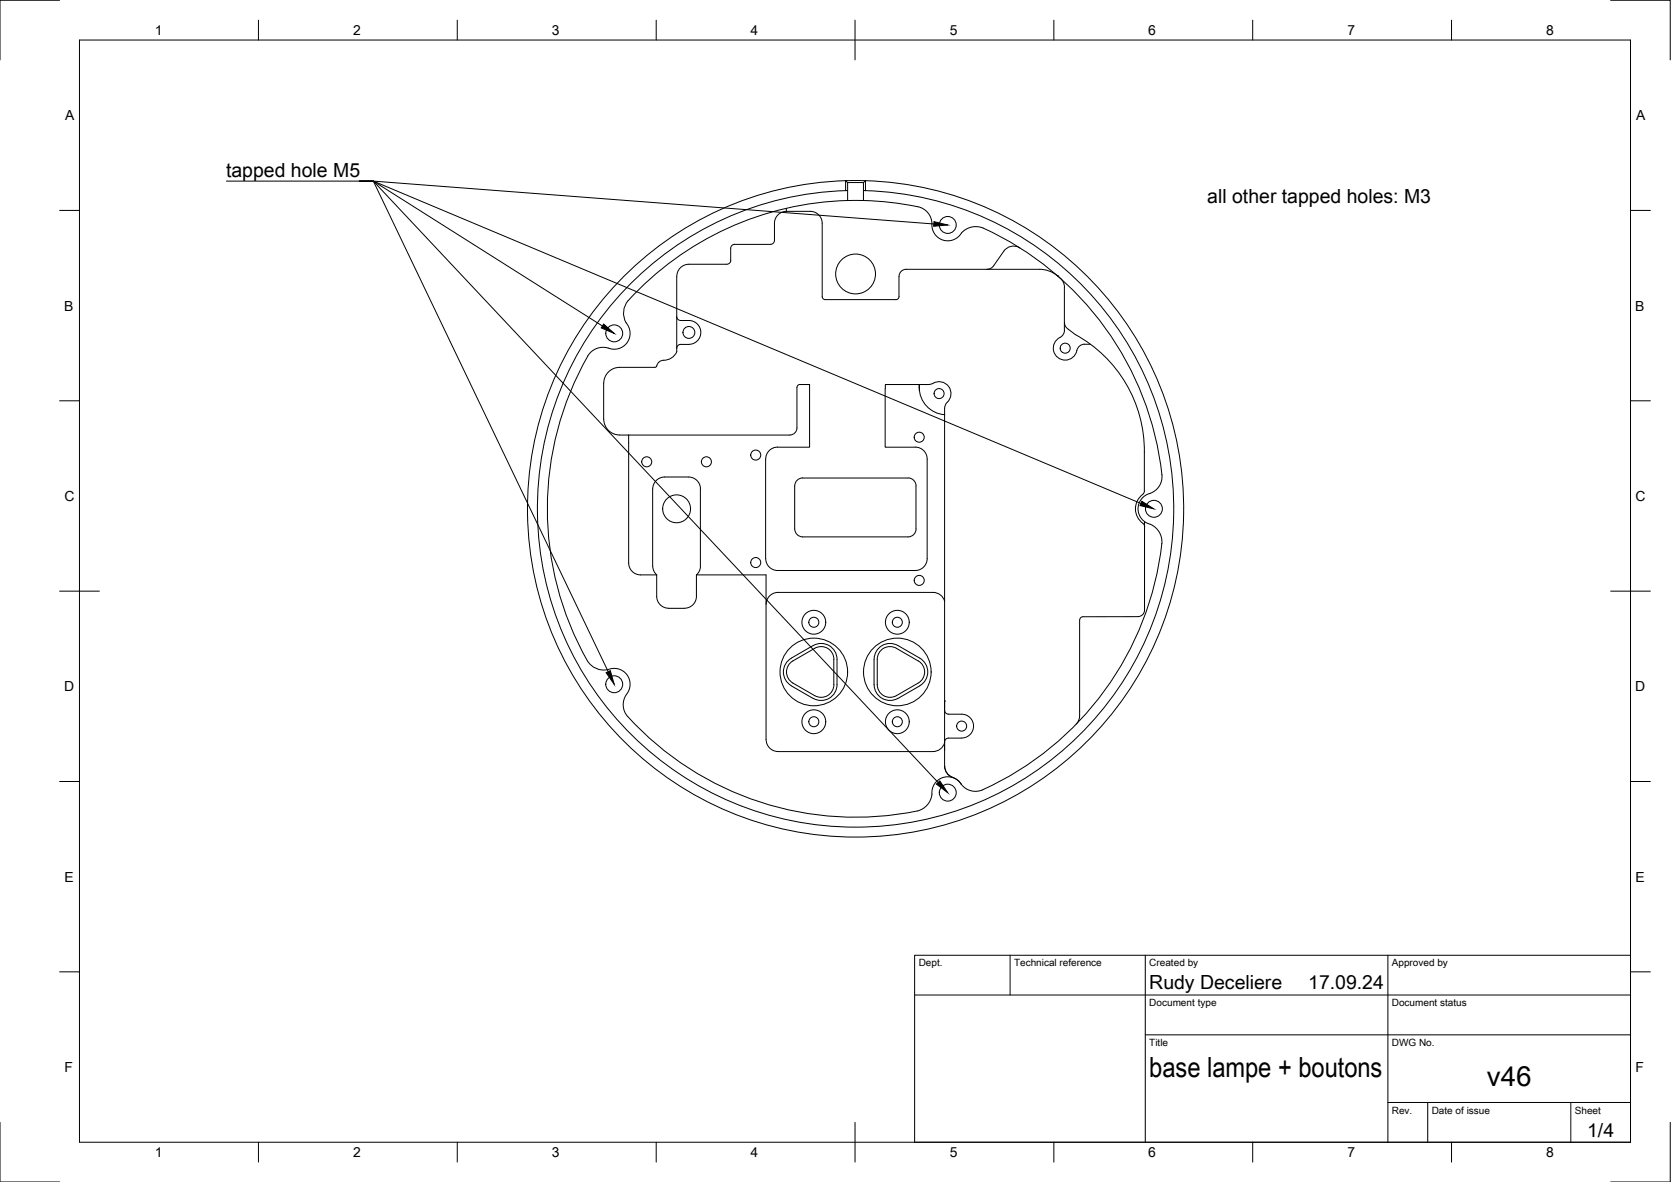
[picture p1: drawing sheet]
<svg xmlns="http://www.w3.org/2000/svg" width="420mm" height="297mm" viewBox="0 0 420 297" stroke-linecap="round" stroke-linejoin="round" font-family="sans-serif">
<!-- layer: Visible -->
<g fill="none" stroke="#000" stroke-width=".25">
<path d="M197.7 52.4v.7h6a2.99 2.99 0 0 1 3 3v18.4a.77 .77 0 0 0 .8 .8h17.8a.74 .74 0 0 0 .7-.8l.1-5.1a1.77 1.77 0 0 1 1.7-1.7h33.6l1.4 .1 1.3 .4 1.8 1.1M197.7 53.1a2.99 2.99 0 0 0-3 3v4.3a1.01 1.01 0 0 1-1 1h-9a1.01 1.01 0 0 0-1 1v3M212.6 45.4h.1M212.6 45.4v2.5M212.6 45.4a82.5 82.5 0 0 0-68.5 124.4 82.5 82.5 0 0 0 142.1 0 82.5 82.5 0 0 0-68.6-124.4M213.1 47.9a80 80 0 0 0-67 120.4 80 80 0 0 0 137.8 .4 80 80 0 0 0-66.3-120.8M213.1 45.9v4.5h4M213.1 50.4a77 77 0 0 0-55.6 25.8 4.8 4.8 0 0 0 .3 5.5 4 4 0 0 1-.3 4.6 4 4 0 0 1-4.6 1.2 4.4 4.4 0 0 0-5.1 2 77.2 77.2 0 0 0 .4 77.2 4.8 4.8 0 0 0 5.3 1.4 4 4 0 0 1 4.3 1.7 4 4 0 0 1-.3 4.7M217.1 45.9v4.5M217.1 50.4l6.9 .5 6.8 1.1M217.1 47.9h.5M217.6 45.4h.1"/>
<path d="M217.6 45.4h-5l.5 .5h4M217.6 45.4v2.5M217.6 45.4l-.5 .5M230.8 51.9a4.5 4.5 0 0 1 3.5 5 4 4 0 0 0 3.2 3.5 4 4 0 0 0 4.3-1.9 4.9 4.9 0 0 1 5.4-1.2 77.3 77.3 0 0 1 45 62.8 4.5 4.5 0 0 1-3 3.9M170.2 79.5a1.01 1.01 0 0 0 1 1h2M173.2 66.4a3.1 3.1 0 0 0-3 3.1v18.9a3.9 3.9 0 0 1-3.8 2.2 2.85 2.85 0 0 0-1.5 1.7h-9.1a4 4 0 0 0-4 4v9M183.7 65.4a1.01 1.01 0 0 1-1 1h-9.5M256.5 62.3a2.94 2.94 0 0 0-4.1 .8l-2.8 4-.7 .4-.7 .2M265.9 69.3h.1M265.9 69.3l.1 .1M266 69.4a3.5 3.5 0 0 1 1.7 2.8l-.1 10.8a2.3 2.3 0 0 1-1.6 2.1 3 3 0 0 0 .5 5.1 3 3 0 0 0 4.4-2.5 2 2 0 0 1 1.8-1.2M173.2 86.6l-2-.1a1.01 1.01 0 0 0-1 1"/>
<path d="M173.2 80.5a3 3 0 0 1 3 3 3 3 0 0 1-3 3M233.6 96.6h-2.4v1.5M234.6 96.3l-1 .3M234.6 96.3a3 3 0 0 1 4.1 1 3 3 0 0 1-.8 4.1l-.4 1.2M267.7 81l.3 1.2 2.4 1.9a33.3 33.3 0 0 1 17.3 29.4v9.9M272.7 86.5h1.5M151.8 105.3a4 4 0 0 0 4 4h42.8M158.1 109.3v32.2a2.99 2.99 0 0 0 3 3h4M167.1 119.9h6a2.99 2.99 0 0 1 3 3v19.8l-.3 1-.7 .8M167.1 119.9a3 3 0 0 0-3 3v19.3l.4 1.5 .6 .8M195.5 112.4a3 3 0 0 0-3 3v25a2.99 2.99 0 0 0 3 3M198.6 109.3a1.77 1.77 0 0 0 1.8-1.7v-10.2a.74 .74 0 0 1 .7-.8h2.5v15.8h-8.1"/>
<path d="M230.1 112.4a2.99 2.99 0 0 1 3 3v25a2.99 2.99 0 0 1-3 3h-34.6M237.5 102.6v90M237.5 104.2a7 7 0 0 1-6.4-7.6h-8.5v15.8h7.5M200.4 120.7l.9-.5 .5-.1h26.5a1.97 1.97 0 0 1 2 2v10.8a2 2 0 0 1-2 2h-26.5a2.04 2.04 0 0 1-2-2v-10.8l.1-.5zM287.7 123.4a1.5 1.5 0 0 1-.8 1.2 4.6 4.6 0 0 0 .7 7.2l.2 .6M287.8 132.4v20.9a1.66 1.66 0 0 1-1.6 1.7h-13.9a.85 .85 0 0 0-.8 .8v24.1l-.4 1.3-.5 .8M287.8 131.1v1.3M289.2 124a4 4 0 0 0-3 3.9 4 4 0 0 0 3.1 3.9 4.9 4.9 0 0 1 2.9 4.8M292.1 136.6a77.3 77.3 0 0 1-45.8 62.1 4.5 4.5 0 0 1-4.6-1.6M165.1 144.5v5.4a3 3 0 0 0 3 3h4a2.99 2.99 0 0 0 3-3v-5.4M175.1 144.5h17.5v41.4M237.5 151.1a2.99 2.99 0 0 0-2.9-2.2h-39a2.99 2.99 0 0 0-3 3"/>
<path d="M157.5 174.5a4.5 4.5 0 0 0 .3 5.6M198.9 172.3l5.5 3.2M199.3 171.6l5.6 3.2a3.2 3.2 0 0 0 4.8-2.8M199.4 166.1a3.2 3.2 0 0 0 0 5.5M204.4 162.2l-5.4 3.2a4 4 0 0 0 0 6.9M204.5 162.2a4 4 0 0 1 6 3.5v6.3a4 4 0 0 1-6 3.5M209.7 165.7v6.3M209.7 165.7a3.2 3.2 0 0 0-4.8-2.8l-5.6 3.2M219.8 165.7v6.3M219.8 165.7a4 4 0 0 1 6-3.5l5.5 3.2a4 4 0 0 1 0 6.9M219.8 172a4 4 0 0 0 6 3.5l5.5-3.2M225.4 162.9l5.5 3.2a3.2 3.2 0 0 1 0 5.5l-5.5 3.2"/>
<path d="M225.4 162.9a3.2 3.2 0 0 0-4.8 2.8v6.3a3.2 3.2 0 0 0 4.8 2.8M237.5 176.2h.1M237.5 178.5l.3 .7 .5 .2 3.5 .1M241.8 179.5a3 3 0 0 1 3 3 3 3 0 0 1-3 3M157.8 180a77.2 77.2 0 0 0 73.6 23.6 4.9 4.9 0 0 0 2.9-4M192.6 185.9a2.99 2.99 0 0 0 3 3M195.6 188.9h39M237.5 186.7a2.99 2.99 0 0 1-2.9 2.2M237.5 186.5v2M237.5 192.5l.5 1.6a2.99 2.99 0 0 0 1.6 1.3 2.94 2.94 0 0 1-2.1-2.9zM239.6 195.4l1.2 .6 .9 1.1M241.7 197.1a4 4 0 0 0-4.7-1.7 4 4 0 0 0-2.7 4.2"/>
<path d="M241.8 185.5h-3.3a1.01 1.01 0 0 0-1 1"/>
<circle cx="238.3" cy="56.5" r="2.13"/>
<circle cx="215.1" cy="68.9" r="5"/>
<circle cx="154.4" cy="83.8" r="2.13"/>
<circle cx="173.2" cy="83.5" r="1.49"/>
<circle cx="236.1" cy="98.9" r="1.26"/>
<circle cx="267.8" cy="87.5" r="1.26"/>
<circle cx="162.6" cy="116.1" r="1.26"/>
<circle cx="177.6" cy="116.1" r="1.26"/>
<circle cx="190" cy="114.4" r="1.26"/>
<circle cx="231.1" cy="109.9" r="1.26"/>
<circle cx="170.1" cy="127.9" r="3.5"/>
<circle cx="290.1" cy="127.9" r="2.13"/>
<circle cx="190" cy="141.4" r="1.26"/>
<circle cx="204.6" cy="156.4" r="3"/>
<circle cx="204.6" cy="156.4" r="1.26"/>
<circle cx="225.6" cy="156.4" r="3"/>
<circle cx="225.6" cy="156.4" r="1.26"/>
<circle cx="231.1" cy="145.9" r="1.26"/>
<circle cx="154.4" cy="172" r="2.13"/>
<circle cx="204.6" cy="168.9" r="8.5"/>
<circle cx="225.6" cy="168.9" r="8.5"/>
<circle cx="204.6" cy="181.4" r="3"/>
<circle cx="204.6" cy="181.4" r="1.26"/>
<circle cx="225.6" cy="181.4" r="3"/>
<circle cx="225.6" cy="181.4" r="1.26"/>
<circle cx="238.3" cy="199.2" r="2.13"/>
<circle cx="241.8" cy="182.5" r="1.26"/>
</g>
<!-- layer: Border -->
<g fill="none" stroke="#000" stroke-width=".25">
<path d="M15 .1h-15v15M20 10.1h390v276.9h-390zM65 5.1v5M115 5.1v5M165 5.1v5M215 5.1v10M265 5.1v5M315 5.1v5M365 5.1v5M405 .1h15v15M15 52.9h5M410 52.9h5"/>
<path d="M15 100.7h5M410 100.7h5M15 148.6h10M405 148.6h10M15 196.4h5M410 196.4h5M15 244.2h5M410 244.2h5M0 282.1v14.9h15M65 287v5M115 287v5M165 287v5"/>
<path d="M215 282.1v9.9M265 287v5M315 287v5M365 287v5M420 282.1v14.9h-15"/>
</g>
<!-- layer: TitleBlock -->
<path d="M230 240.1h180v46.9h-180zM230 250h180M254 240.1v9.9M288 240.1v46.9M349 240.1v46.9M288 260.1h122M349 277.1h61M359 277.1v9.9M395 277.1v9.9" fill="none" stroke="#000" stroke-width=".25"/>
<!-- layer: Leaders -->
<path d="M234.8 55.7l3.5 .8-3.5 .4zM151.8 81.4l2.6 2.4-3.2-1.4zM287.1 126l3 1.9-3.4-.9zM152.4 169l1.1-.5 .9 3.5zM235.5 197l.8-.8 2 3z" fill="#000" stroke="#000" stroke-width=".25"/>
<path d="M56.9 45.5h37l57.6 36.4M90.4 45.5h3.5l59 123.3M90.4 45.5h3.5l142 151.1M90.4 45.5h3.5l193 81M90.4 45.5h3.5l140.9 10.8" fill="none" stroke="#000" stroke-width=".25"/>
<g font-size="7">
<text x="289" y="270.6">base lampe + boutons</text>
<text x="373.8" y="272.9">v46</text>
</g>
<g font-size="4.9">
<text x="56.9" y="44.5">tapped hole M5</text>
<text x="303.6" y="50.9">all other tapped holes: M3</text>
<text x="289" y="248.5">Rudy Deceliere</text>
<text x="329" y="248.5">17.09.24</text>
<text x="399.1" y="285.7">1/4</text>
</g>
<g font-size="3.5">
<text x="39" y="8.8">1</text>
<text x="88.8" y="8.8">2</text>
<text x="138.8" y="8.8">3</text>
<text x="188.7" y="8.8">4</text>
<text x="238.8" y="8.8">5</text>
<text x="288.7" y="8.8">6</text>
<text x="338.8" y="8.8">7</text>
<text x="388.8" y="8.8">8</text>
<text x="16.4" y="30.2">A</text>
<text x="411.4" y="30.2">A</text>
<text x="16.2" y="78">B</text>
<text x="411.2" y="78">B</text>
<text x="16.2" y="125.9">C</text>
<text x="411.2" y="125.9">C</text>
<text x="16.2" y="173.7">D</text>
<text x="411.2" y="173.7">D</text>
<text x="16.2" y="221.6">E</text>
<text x="411.2" y="221.6">E</text>
<text x="16.2" y="269.4">F</text>
<text x="411.2" y="269.4">F</text>
<text x="39" y="290.8">1</text>
<text x="88.8" y="290.8">2</text>
<text x="138.8" y="290.8">3</text>
<text x="188.7" y="290.8">4</text>
<text x="238.8" y="290.8">5</text>
<text x="288.7" y="290.8">6</text>
<text x="338.8" y="290.8">7</text>
<text x="388.8" y="290.8">8</text>
</g>
<g font-size="2.5">
<text x="231" y="242.9">Dept.</text>
<text x="255" y="242.9">Technical reference</text>
<text x="289" y="242.9">Created by</text>
<text x="350" y="242.9">Approved by</text>
<text x="289" y="252.8">Document type</text>
<text x="350" y="252.8">Document status</text>
<text x="289" y="262.9">Title</text>
<text x="350" y="262.9">DWG No.</text>
<text x="350" y="279.9">Rev.</text>
<text x="360" y="279.9">Date of issue</text>
<text x="396" y="279.9">Sheet</text>
</g>
</svg>
